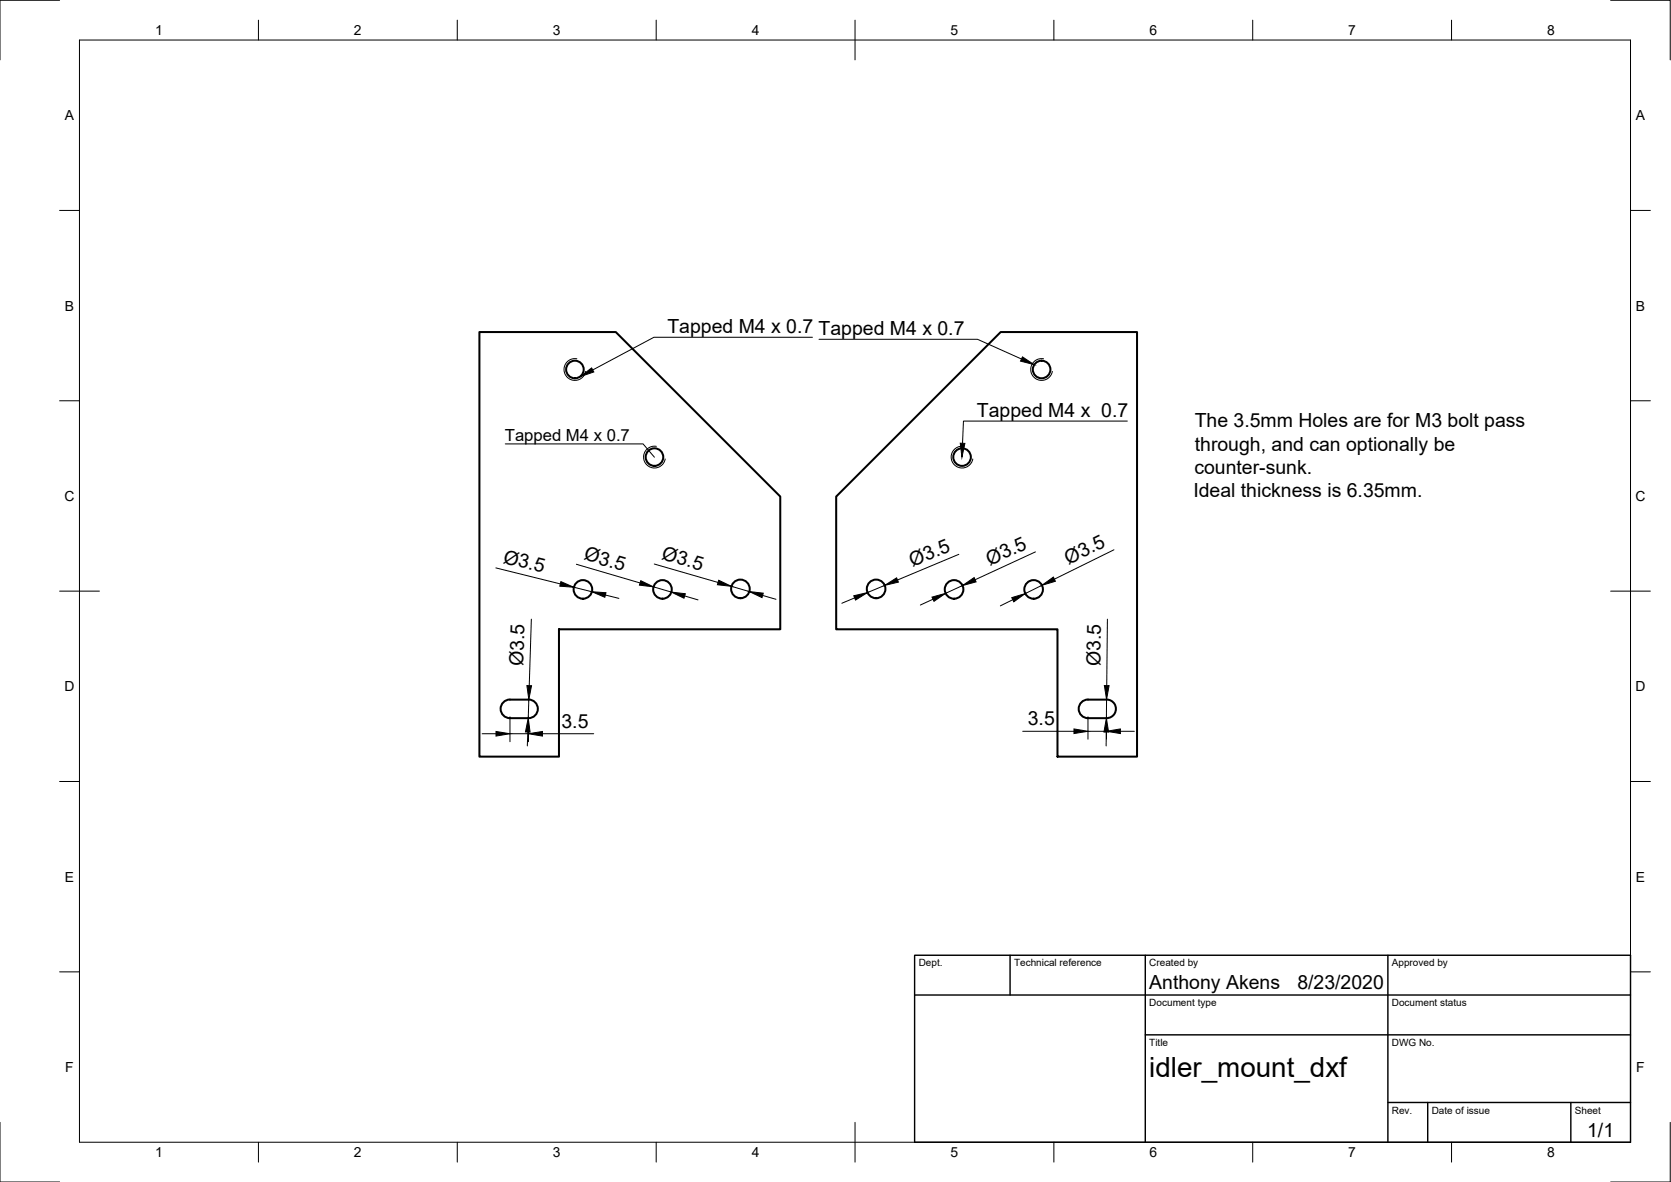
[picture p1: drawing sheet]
<svg xmlns="http://www.w3.org/2000/svg" width="420mm" height="297mm" viewBox="0 0 420 297" stroke-linecap="round" stroke-linejoin="round" font-family="sans-serif">
<!-- layer: Visible -->
<g fill="none" stroke="#000" stroke-width=".51">
<path d="M120.5 83.4h34.3l41.4 41.4v33.3h-55.7v32h-20zM210.2 124.8l41.4-41.4h34.3v106.7h-20v-32h-55.7zM126.8 176.3l.9-.4 5.2-.1a2.34 2.34 0 0 1 2.3 2.3 2.34 2.34 0 0 1-2.3 2.4h-4.7a2.34 2.34 0 0 1-2.2-1.6 2.34 2.34 0 0 1 .8-2.6zM272.1 176.3l.9-.4 5.2-.1a2.34 2.34 0 0 1 2.4 2.3 2.34 2.34 0 0 1-2.4 2.4h-4.6a2.34 2.34 0 0 1-2.2-1.6 2.34 2.34 0 0 1 .7-2.6z"/>
<circle cx="144.6" cy="92.9" r="2.21"/>
<circle cx="261.9" cy="92.9" r="2.21"/>
<circle cx="164.6" cy="114.9" r="2.21"/>
<circle cx="241.9" cy="114.9" r="2.21"/>
<circle cx="146.6" cy="148.1" r="2.34"/>
<circle cx="166.6" cy="148.1" r="2.34"/>
<circle cx="186.2" cy="148" r="2.34"/>
<circle cx="220.3" cy="148" r="2.34"/>
<circle cx="239.9" cy="148.1" r="2.34"/>
<circle cx="259.9" cy="148.1" r="2.34"/>
</g>
<!-- layer: Visible Narrow -->
<path d="M145 90.2a2.74 2.74 0 0 0-3.1 2.2 2.74 2.74 0 0 0 2.2 3.2 2.74 2.74 0 0 0 3.2-2.3M262.4 90.2a2.74 2.74 0 0 0-3.2 2.2 2.74 2.74 0 0 0 2.2 3.2 2.74 2.74 0 0 0 3.2-2.3M165 112.2a2.74 2.74 0 0 0-3.1 2.2 2.74 2.74 0 0 0 2.2 3.2 2.74 2.74 0 0 0 3.2-2.3M242.4 112.2a2.74 2.74 0 0 0-3.2 2.2 2.74 2.74 0 0 0 2.2 3.2 2.74 2.74 0 0 0 3.2-2.3" fill="none" stroke="#000" stroke-width=".25"/>
<!-- layer: Border -->
<g fill="none" stroke="#000" stroke-width=".25">
<path d="M15 .1h-15v15M20 10.1h390v276.9h-390zM65 5.1v5M115 5.1v5M165 5.1v5M215 5.1v10M265 5.1v5M315 5.1v5M365 5.1v5M405 .1h15v15M15 52.9h5M410 52.9h5"/>
<path d="M15 100.7h5M410 100.7h5M15 148.6h10M405 148.6h10M15 196.4h5M410 196.4h5M15 244.2h5M410 244.2h5M0 282.1v14.9h15M65 287v5M115 287v5M165 287v5"/>
<path d="M215 282.1v9.9M265 287v5M315 287v5M365 287v5M420 282.1v14.9h-15"/>
</g>
<!-- layer: TitleBlock -->
<path d="M230 240.1h180v46.9h-180zM230 250h180M254 240.1v9.9M288 240.1v46.9M349 240.1v46.9M288 260.1h122M349 277.1h61M359 277.1v9.9M395 277.1v9.9" fill="none" stroke="#000" stroke-width=".36"/>
<!-- layer: Dimensions -->
<g fill="none" stroke="#000" stroke-width=".25">
<path d="M241.1 139.3l-15.4 6.5M260.3 138.7l-15.1 7M280.1 138.2l-15 7.3M124.7 142.7l16.2 4M133.6 155.6l-.5 16.7M144.3 147.6l4.5 1.1M144.9 141.8l16.1 4.7M152.2 149.5l3.4 .9M164.3 147.5l4.5 1.3M164.5 141.7l16.1 4.7M172.1 149.8l3.4 1M183.9 147.3l4.5 1.4"/>
<path d="M191.7 149.6l3.4 1M214.9 150.2l-3.2 1.4M222.4 147.1l-4.3 1.8M234.6 150.6l-3.2 1.4M242 147.2l-4.2 1.9M254.7 150.7l-3.2 1.6M262 147.1l-4.2 2.1M278.4 155.6l-.1 16.7M133 175.8l-.2 4.7M278.2 175.8v4.7M121.2 184.4h3.5M128.2 180.1v6.3"/>
<path d="M128.2 184.4h4.7M132.7 184l-.1 3.5M132.9 180.1v6.3M136.4 184.4h12.9M257.2 183.8h12.8M273.6 180.1v5.7M273.6 183.8h4.6M278.2 184l-.1 3.5M278.2 180.1v5.7M281.7 183.8h3.5"/>
</g>
<g fill="#000" stroke="#000" stroke-width=".25">
<path d="M141 146.2l3.3 1.4-3.5-.3zM148.8 148.7l3.6 .3-.3 1.1zM161.1 145.9l3.2 1.6-3.5-.4zM168.8 148.8l3.5 .4-.3 1.1zM180.7 145.8l3.2 1.5-3.5-.4zM188.4 148.7l3.5 .4-.3 1.1zM214.7 149.7l3.4-.8-3 1.9zM222.4 147.1l3-1.9 .5 1.1zM234.3 150.1l3.5-1-3 2zM242 147.2l2.9-2.1 .5 1.1zM254.4 150.2l3.4-1-2.9 2zM262 147.1l2.9-2.1 .5 1.1z"/>
<path d="M132.5 172.3h1.1l-.6 3.5zM277.7 172.3h1.2l-.7 3.5zM124.7 183.8l3.5 .6-3.5 .6zM132.8 180.5l.5 3.5-1.2-.1zM132.9 184.4l3.5-.6v1.2zM270 183.2l3.6 .6-3.6 .5zM278.2 180.5l.5 3.5h-1.1zM278.2 183.8l3.5-.6v1.1z"/>
</g>
<!-- layer: Annotations -->
<path d="M204.3 84.8h-39.9l-15.4 8.2M205.9 85.3h39.9l11 4.9M127 111.6h34.7l2.8 3.3M283.5 105.8h-41.2l-.3 5.6" fill="none" stroke="#000" stroke-width=".25"/>
<path d="M145.9 94.6l2.9-2.1 .5 1zM257.1 89.7l2.9 1.9-3.4-.9zM241.4 111.4h1.2l-.7 3.5z" fill="#000" stroke="#000" stroke-width=".25"/>
<text font-size="7" x="289" y="270.6">idler_mount_dxf</text>
<g font-size="4.9">
<text x="167.8" y="83.8">Tapped M4 x 0.7 Tapped M4 x 0.7</text>
<text x="245.6" y="104.8">Tapped M4 x 0.7</text>
<text x="300.4" y="107.4">The 3.5mm Holes are for M3 bolt pass</text>
<text x="300.4" y="113.2">through, and can optionally be</text>
<text x="300.3" y="119.1">counter-sunk.</text>
<text x="300.1" y="124.9">Ideal thickness is 6.35mm.</text>
<text x="126.3" y="141.4" transform="rotate(14 126.3 141.4)">Ø3.5</text>
<text x="146.6" y="140.6" transform="rotate(16 146.6 140.6)">Ø3.5</text>
<text x="166.2" y="140.5" transform="rotate(16 166.2 140.5)">Ø3.5</text>
<text x="229.5" y="142.4" transform="rotate(-23 229.5 142.4)">Ø3.5</text>
<text x="248.9" y="142.2" transform="rotate(-25 248.9 142.2)">Ø3.5</text>
<text x="268.7" y="142" transform="rotate(-26 268.7 142)">Ø3.5</text>
<text x="131.6" y="167.5" transform="rotate(-88 131.6 167.5)">Ø3.5</text>
<text x="276.7" y="167.5" transform="rotate(-89 276.7 167.5)">Ø3.5</text>
<text x="141.2" y="182.8">3.5</text>
<text x="258.4" y="182.2">3.5</text>
<text x="289" y="248.5">Anthony Akens</text>
<text x="326.2" y="248.5">8/23/2020</text>
<text x="399.1" y="285.7">1/1</text>
</g>
<text font-size="4.2" x="126.9" y="110.7">Tapped M4 x 0.7</text>
<g font-size="3.5">
<text x="39" y="8.8">1</text>
<text x="89" y="8.8">2</text>
<text x="139" y="8.8">3</text>
<text x="189" y="8.8">4</text>
<text x="239" y="8.8">5</text>
<text x="289" y="8.8">6</text>
<text x="339" y="8.8">7</text>
<text x="389" y="8.8">8</text>
<text x="16.3" y="30.2">A</text>
<text x="411.3" y="30.2">A</text>
<text x="16.3" y="78">B</text>
<text x="411.3" y="78">B</text>
<text x="16.2" y="125.9">C</text>
<text x="411.2" y="125.9">C</text>
<text x="16.2" y="173.7">D</text>
<text x="411.2" y="173.7">D</text>
<text x="16.3" y="221.6">E</text>
<text x="411.3" y="221.6">E</text>
<text x="16.4" y="269.4">F</text>
<text x="411.4" y="269.4">F</text>
<text x="39" y="290.8">1</text>
<text x="89" y="290.8">2</text>
<text x="139" y="290.8">3</text>
<text x="189" y="290.8">4</text>
<text x="239" y="290.8">5</text>
<text x="289" y="290.8">6</text>
<text x="339" y="290.8">7</text>
<text x="389" y="290.8">8</text>
</g>
<g font-size="2.5">
<text x="231" y="242.9">Dept.</text>
<text x="255" y="242.9">Technical reference</text>
<text x="289" y="242.9">Created by</text>
<text x="350" y="242.9">Approved by</text>
<text x="289" y="252.8">Document type</text>
<text x="350" y="252.8">Document status</text>
<text x="289" y="262.9">Title</text>
<text x="350" y="262.9">DWG No.</text>
<text x="350" y="279.9">Rev.</text>
<text x="360" y="279.9">Date of issue</text>
<text x="396" y="279.9">Sheet</text>
</g>
</svg>
